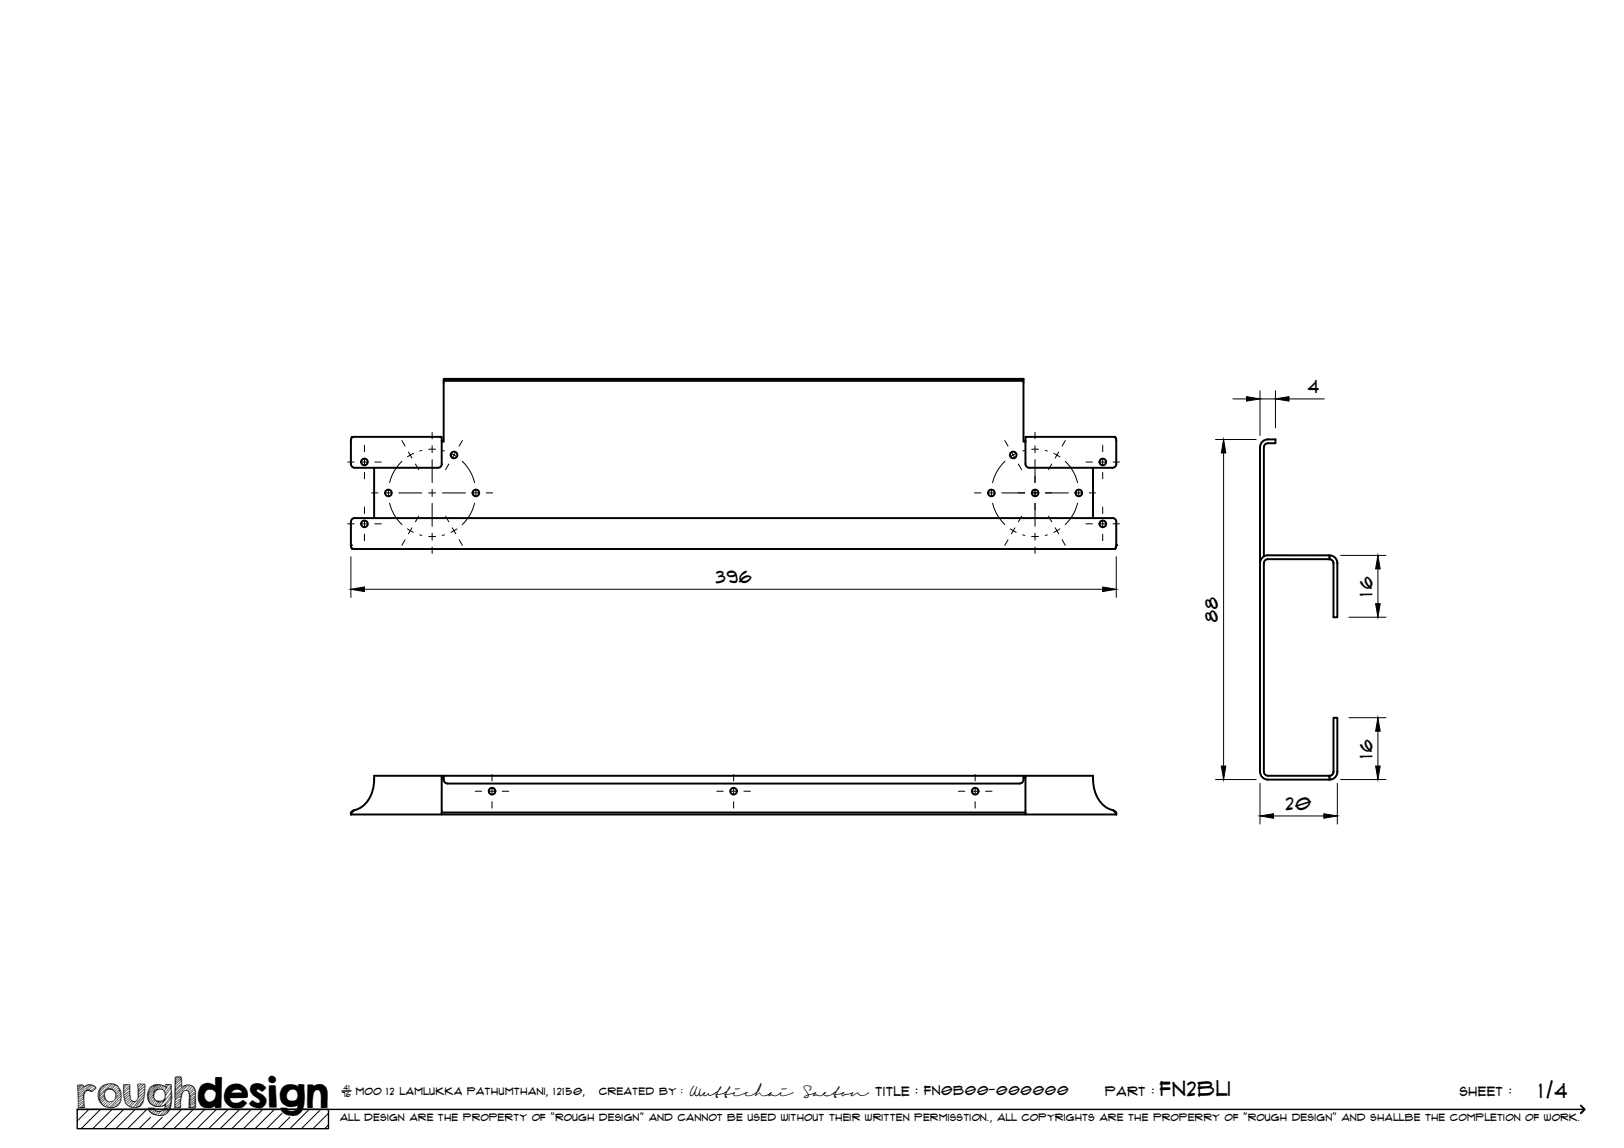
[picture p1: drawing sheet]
<svg xmlns="http://www.w3.org/2000/svg" width="420mm" height="297mm" viewBox="0 0 420 297" stroke-linecap="round" stroke-linejoin="round" font-family="sans-serif">
<!-- layer: Visible -->
<g fill="none" stroke="#000" stroke-width=".51">
<path d="M114.8 98.5v15.8h-.5M114.8 98h150v.5h-150zM264.8 98.5v15.8h.5M265.3 113l23 .1 .3 .2 .2 .5v6.2a.97 .97 0 0 1-1 1h-21.5a1.01 1.01 0 0 1-1-1zM327 115.7v28.3M327 115.7a1.28 1.28 0 0 1 1.8-1h1.2v-1h-.4a5 5 0 0 0-3 .6l-.6 1.4v84a2.04 2.04 0 0 0 2 2h16v-1h-16a1.04 1.04 0 0 1-1-1M91.8 134.1h196M96.8 121v13.1M113.3 121a.97 .97 0 0 0 1-1v-7l-23.1 .1-.3 .2-.1 .5v6.2a1.01 1.01 0 0 0 1 1h21.5M282.8 121v13.1M287.8 134a.97 .97 0 0 1 1 1.1v6.2l-.2 .6-.4 .2h-196.8l-.4-.2-.2-.6v-6.2a1.01 1.01 0 0 1 1-1.1M326 145.7a2 2 0 0 1 2-2h16v1h-16a1.01 1.01 0 0 0-1 1"/>
<path d="M327 145.7v54M344 143.7l1.3 .5 .5 .7 .2 .6v14.2h-1v-14.1l-.4-.7-.6-.2M345 145.7h.1M346 145.7h.1M345 199.7l-.3 .7-.7 .3M345 199.7h.1M345 199.7v-14h1v14M346 199.7l-.2 .8-.3 .6-.8 .5-.7 .1M346 199.7h.1M90.9 210.1l.6-.4-.7 1zM91.5 209.7a6.9 6.9 0 0 0 5.1-5.7l.2-3.3 186 .2a9.4 9.4 0 0 0 3.4 8l1.9 .8M114.3 200.7v10h-23.5"/>
<path d="M114.3 201.2h.5M114.3 210.2h151M114.3 210.7h151M114.8 200.7v.1a2.12 2.12 0 0 0 .6 1.8l.4 .1M115.8 202.7h148M264.8 200.7v.2a1.45 1.45 0 0 1-1 1.8M264.8 201.2h.5M265.3 200.7v10h23.5M288.1 209.7l.7 .5v.5z"/>
<circle cx="94.3" cy="119.5" r=".86"/>
<circle cx="117.5" cy="117.7" r=".86"/>
<circle cx="262.1" cy="117.7" r=".86"/>
<circle cx="285.3" cy="119.5" r=".86"/>
<circle cx="94.3" cy="135.5" r=".86"/>
<circle cx="100.5" cy="127.5" r=".86"/>
<circle cx="123.1" cy="127.5" r=".86"/>
<circle cx="256.5" cy="127.5" r=".86"/>
<circle cx="267.8" cy="127.5" r=".86"/>
<circle cx="279.1" cy="127.5" r=".86"/>
<circle cx="285.3" cy="135.5" r=".86"/>
<circle cx="127.3" cy="204.7" r=".86"/>
<circle cx="189.8" cy="204.7" r=".86"/>
<circle cx="252.3" cy="204.7" r=".86"/>
</g>
<g fill="#000">
<circle cx="90.8" cy="141.1" r=".25"/>
<circle cx="288.8" cy="141.1" r=".25"/>
</g>
<!-- layer: TitleBlock -->
<path d="M20 287h65v5h-65zM20 287h390M88.5 282.3h2.3" fill="none" stroke="#000" stroke-width=".36"/>
<path d="M409 286.1l1 .9-1 1" fill="none" stroke="#000" stroke-width=".51"/>
<g fill="none" stroke="#000" stroke-width=".26">
<path d="M23 287l-3 3.1M26 287l-5 5M29 287l-5 5M32 287l-5 5M35 287l-5 5M38 287l-5 5M39 289.1l-3 2.9M42 289.1l-3 2.9M47 287l-5 5M50 287l-5 5M53 287l-5 5M56 287l-5 5"/>
<path d="M59 287l-5 5M62 287l-5 5M65 287l-5 5M68 287l-5 5M71 287l-5 5M73 288l-4 4M75 289.1l-3 2.9M80 287l-5 5M83 287l-5 5M85 288l-4 4M85 291l-1 1"/>
</g>
<!-- layer: Smart Centers -->
<g fill="none" stroke="#000" stroke-width=".26">
<path d="M89.9 119.6h1.7M93.4 119.6h1.8M94.3 115.2v1.7M94.3 118.6v1.8M97 119.6h1.6M104 114l.8 1.4M104 119.3l-1.2 1.4-1 1.6-1 2.6M105.7 117l.9 1.5M106.9 117.3l-1.5 .9M109.1 116.6l-.5 .1M110.9 116.2h1.8M111.8 111.9v1.6"/>
<path d="M111.8 115.3v1.8M111.8 118.9v6M114.4 116.6l.6 .1M116.7 117.3l1.5 .9M117.9 117l-.9 1.5M119.6 119.3l1.2 1.4 1 1.6 1 2.6M119.6 114l-.8 1.4M259.9 114l.9 1.4M260 119.3l-1.2 1.4-1 1.6-1 2.6M261.7 117l.9 1.5M262.9 117.3l-1.5 .9M265.1 116.6l-.5 .1"/>
<path d="M266.9 116.2h1.8M267.8 111.9v1.6M267.8 115.3v1.8M267.8 118.9v6M270.4 116.6l.6 .1M272.7 117.3l1.5 .9M273.9 117l-.9 1.5M275.6 119.3l1.2 1.4 1 1.6 1 2.6M275.6 114l-.8 1.4M280.9 119.6h1.7M284.4 119.6h1.8M285.3 115.2v1.7"/>
<path d="M285.3 118.6v1.8M288 119.6h1.6M89.9 135.5h1.7M93.4 135.5h1.8M94.3 122.2v1.7M94.3 131.2v1.7M94.3 134.6v1.8M94.3 138.2v1.7M96.1 127.5h1.7M97 135.5h1.6M99.6 127.5h1.8M100.5 126.6v1.8"/>
<path d="M100.8 130.2l1 2.6 1 1.6 1.2 1.3M103.2 127.5h5.9M104.8 139.7l-.8 1.4M105.4 136.8l1.5 .9M106.6 136.6l-.9 1.5M107.5 120.1l.8 1.4M108.3 133.6l-.8 1.4M108.6 138.4l.5 .1M110.9 127.5h1.8M110.9 138.8h1.8M111.8 126.6v1.8M111.8 130.2v6"/>
<path d="M111.8 138v1.7M114.5 127.5h5.9M115 138.4l-.6 .1M115.3 133.6l.8 1.4M116.1 120.1l-.8 1.4M117 136.6l.9 1.5M118.2 136.8l-1.5 .9M118.8 139.7l.8 1.4M122.2 127.5h1.8M122.8 130.2l-1 2.6-1 1.6-1.2 1.3M123.1 126.6v1.8M125.8 127.5h1.7"/>
<path d="M252.1 127.5h1.7M255.6 127.5h1.8M256.5 126.6v1.8M256.8 130.2l1 2.6 1 1.6 1.2 1.3M259.2 127.5h5.9M260.8 139.7l-.9 1.4M261.4 136.8l1.5 .9M262.6 136.6l-.9 1.5M263.5 120.1l.8 1.4M264.3 133.6l-.8 1.4M264.6 138.4l.5 .1M266.9 127.5h1.8"/>
<path d="M266.9 138.8h1.8M267.8 126.6v1.8M267.8 130.2v6M267.8 138v1.7M270.5 127.5h5.9M271 138.4l-.6 .1M271.3 133.6l.8 1.4M272.1 120.1l-.8 1.4M273 136.6l.9 1.5M274.2 136.8l-1.5 .9M274.8 139.7l.8 1.4M278.2 127.5h1.8"/>
<path d="M278.8 130.2l-1 2.6-1 1.6-1.2 1.3M279.1 126.6v1.8M280.9 135.5h1.7M281.8 127.5h1.6M284.4 135.5h1.8M285.3 122.2v1.7M285.3 131.2v1.7M285.3 134.6v1.8M285.3 138.2v1.7M288 135.5h1.6M111.8 141.5v1.7M267.8 141.5v1.7"/>
<path d="M122.9 204.7h1.7M126.4 204.7h1.8M127.3 200.4v1.7M127.3 203.8v1.8M127.3 207.4v1.7M130 204.7h1.6M185.4 204.7h1.7M188.9 204.7h1.8M189.8 200.4v1.7M189.8 203.8v1.8M189.8 207.4v1.7M192.5 204.7h1.6"/>
<path d="M247.9 204.7h1.7M251.4 204.7h1.8M252.3 200.4v1.7M252.3 203.8v1.8M252.3 207.4v1.7M255 204.7h1.6"/>
</g>
<!-- layer: FD_Dimensions -->
<g fill="none" stroke="#000" stroke-width=".26">
<path d="M314.5 113.7h10.5M316.6 117.2v81M319 103.2h3.5M326 101.1v11.6M326 103.2h4M330 101.1v9.6M333.5 103.2h9.1M90.8 144v10.6M94.3 152.5h191M288.8 144v10.6M346.9 143.7h11.7M349 159.7h9.6"/>
<path d="M356.5 147.2v9M349 185.7h9.6M356.5 189.2v9M314.5 201.7h10.5M326 202.7v10.5M329.5 211.1h13M346 202.7v10.5M346.9 201.7h11.7"/>
</g>
<path d="M316.6 113.7l.5 3.5h-1.1zM322.5 102.6l3.5 .6-3.5 .6zM330 103.2l3.5-.6v1.2zM90.8 152.5l3.5-.6v1.2zM285.3 151.9l3.5 .6-3.5 .6zM356.5 143.7l.6 3.5h-1.2zM355.9 156.2h1.2l-.6 3.5zM316 198.2h1.1l-.5 3.5zM355.9 198.2h1.2l-.6 3.5zM356.5 185.7l.6 3.5h-1.2zM326 211.1l3.5-.5v1.1zM342.5 210.6l3.5 .5-3.5 .6z" fill="#000" stroke="#000" stroke-width=".26"/>
<text font-size="9.7" x="19.9" y="286.8">roughdesign</text>
<g font-size="5.3">
<text x="300.1" y="283.6">FN2BLI</text>
<text x="398.3" y="284">1/4</text>
</g>
<g font-size="4.6">
<text x="338.4" y="101.8">4</text>
<text x="185.2" y="151">396</text>
<text x="355" y="154.1" transform="rotate(-90 355 154.1)">16</text>
<text x="315.1" y="160.9" transform="rotate(-90 315.1 160.9)">88</text>
<text x="355" y="196.1" transform="rotate(-90 355 196.1)">16</text>
<text x="332.7" y="209.6">20</text>
</g>
<g font-size="3.4">
<text x="178.3" y="283.5">Wuttichai</text>
<text x="208.1" y="283.5">Saeton title : FN0B00-000000</text>
</g>
<g font-size="3.3">
<text x="286" y="283.5">Part :</text>
<text x="377.7" y="283.5">sheet :</text>
</g>
<g font-size="2.7">
<text x="92.1" y="283.3">moo 12 Lamlukka pathumthani, 12150,</text>
<text x="155" y="283.3">created by :</text>
</g>
<text font-size="2.6" x="88" y="290.1">all design are the property of &quot;rough design&quot; and cannot be used without their written permisstion., all copyrights are the properry of &quot;rough design&quot; and shallbe the completion of work.</text>
<g font-size="1.9">
<text x="88.5" y="283.9">76</text>
<text x="88.9" y="282.1">41</text>
</g>
</svg>
